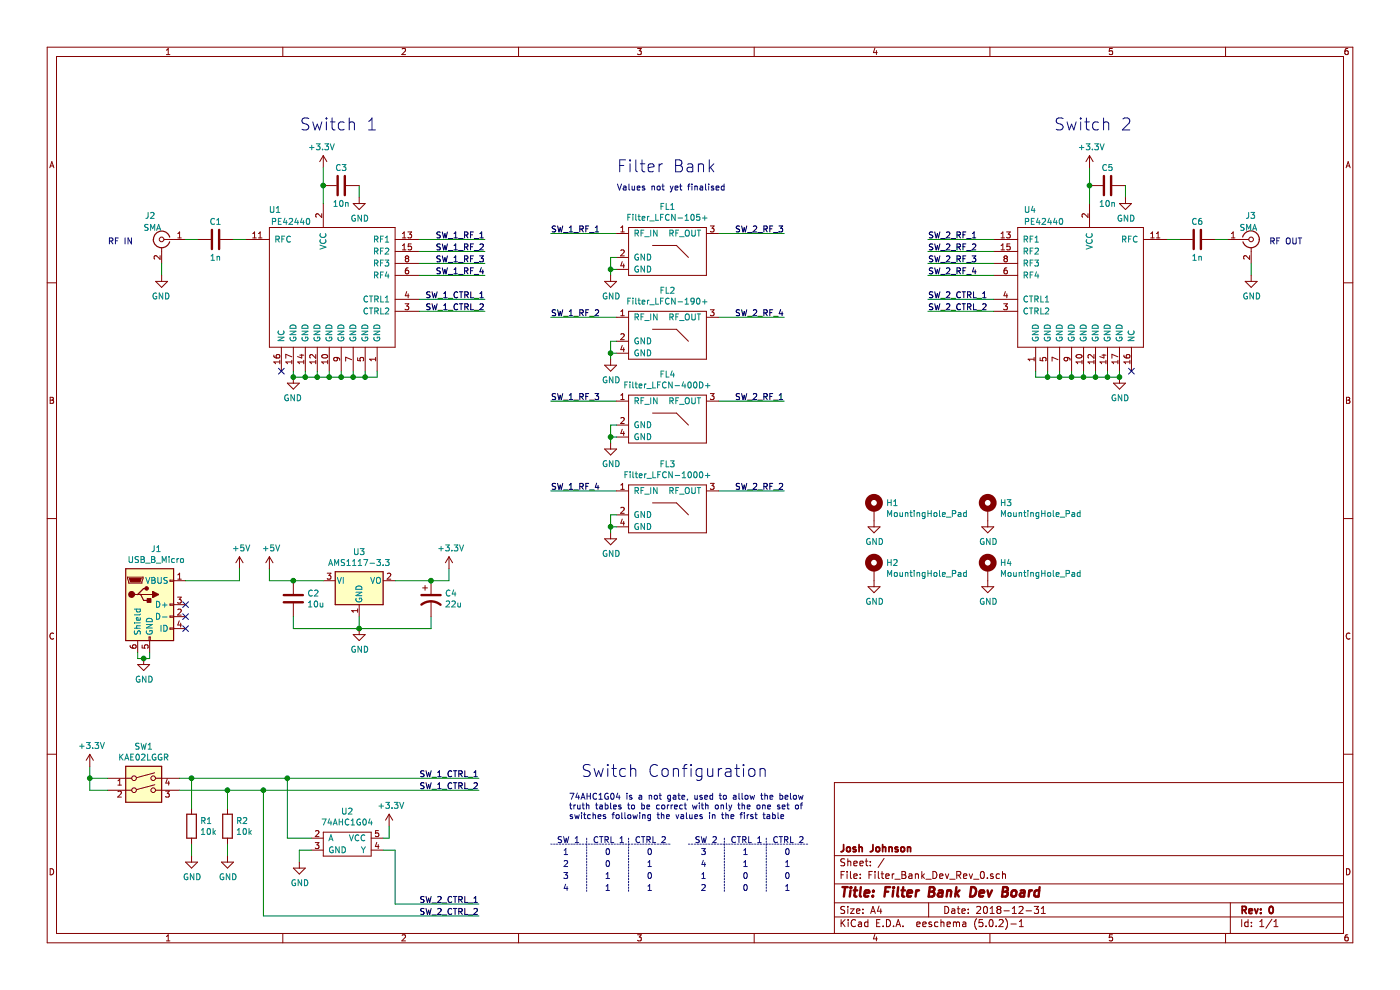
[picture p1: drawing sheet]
EESchema Schematic File Version 4
LIBS:Filter_Bank_Dev_Rev_0-cache
EELAYER 26 0
EELAYER END
$Descr A4 11693 8268
encoding utf-8
Sheet 1 1
Title "Filter Bank Dev Board"
Date "2018-12-31"
Rev "0"
Comp "Josh Johnson"
Comment1 ""
Comment2 ""
Comment3 ""
Comment4 ""
$EndDescr
$Comp
L VNA_Symbols:PE42440 U4
U 1 1
P 9000 2350
F 0 "U4" H 8550 2950 50  0000 L CNN
F 1 "PE42440" H 8550 2850 50  0000 L CNN
F 2 "VNA_Footprints:QFN-16-1EP_3x3mm_P0.5mm_EP2.7x2.7mm_ThermalVias" H 8700 2850 50  0001 C CNN
F 3 "" H 8700 2850 50  0001 C CNN
	1    9000 2350
	1    0    0    -1  
$EndComp
Wire Wire Line
	8650 3100 8650 3150
Wire Wire Line
	8650 3150 8750 3150
Wire Wire Line
	9350 3100 9350 3150
Wire Wire Line
	9250 3100 9250 3150
Connection ~ 9250 3150
Wire Wire Line
	9250 3150 9350 3150
Wire Wire Line
	9150 3100 9150 3150
Connection ~ 9150 3150
Wire Wire Line
	9150 3150 9250 3150
Wire Wire Line
	9050 3100 9050 3150
Connection ~ 9050 3150
Wire Wire Line
	9050 3150 9150 3150
Wire Wire Line
	8950 3100 8950 3150
Connection ~ 8950 3150
Wire Wire Line
	8950 3150 9050 3150
Wire Wire Line
	8850 3100 8850 3150
Connection ~ 8850 3150
Wire Wire Line
	8850 3150 8950 3150
Wire Wire Line
	8750 3100 8750 3150
Connection ~ 8750 3150
Wire Wire Line
	8750 3150 8850 3150
$Comp
L power:GND #PWR020
U 1 1
P 9350 3150
F 0 "#PWR020" H 9350 2900 50  0001 C CNN
F 1 "GND" H 9355 2977 50  0000 C CNN
F 2 "" H 9350 3150 50  0001 C CNN
F 3 "" H 9350 3150 50  0001 C CNN
	1    9350 3150
	1    0    0    -1  
$EndComp
Connection ~ 9350 3150
NoConn ~ 9450 3100
$Comp
L Device:C C5
U 1 1
P 9250 1550
F 0 "C5" V 9100 1550 50  0000 C CNN
F 1 "10n" V 9400 1550 50  0000 C CNN
F 2 "Capacitor_SMD:C_0402_1005Metric" H 9288 1400 50  0001 C CNN
F 3 "~" H 9250 1550 50  0001 C CNN
	1    9250 1550
	0    1    1    0   
$EndComp
Wire Wire Line
	9100 1700 9100 1550
Connection ~ 9100 1550
Wire Wire Line
	9100 1550 9100 1400
$Comp
L power:+3.3V #PWR019
U 1 1
P 9100 1400
F 0 "#PWR019" H 9100 1250 50  0001 C CNN
F 1 "+3.3V" H 9115 1573 50  0000 C CNN
F 2 "" H 9100 1400 50  0001 C CNN
F 3 "" H 9100 1400 50  0001 C CNN
	1    9100 1400
	1    0    0    -1  
$EndComp
Wire Wire Line
	9400 1550 9400 1650
$Comp
L power:GND #PWR021
U 1 1
P 9400 1650
F 0 "#PWR021" H 9400 1400 50  0001 C CNN
F 1 "GND" H 9405 1477 50  0000 C CNN
F 2 "" H 9400 1650 50  0001 C CNN
F 3 "" H 9400 1650 50  0001 C CNN
	1    9400 1650
	1    0    0    -1  
$EndComp
$Comp
L Connector:Conn_Coaxial J3
U 1 1
P 10450 2000
F 0 "J3" H 10400 2200 50  0000 L CNN
F 1 "SMA" H 10350 2100 50  0000 L CNN
F 2 "VNA_Footprints:SMA_EDGE_MOUNT" H 10450 2000 50  0001 C CNN
F 3 " ~" H 10450 2000 50  0001 C CNN
	1    10450 2000
	1    0    0    -1  
$EndComp
Wire Wire Line
	10450 2200 10450 2300
$Comp
L power:GND #PWR022
U 1 1
P 10450 2300
F 0 "#PWR022" H 10450 2050 50  0001 C CNN
F 1 "GND" H 10455 2127 50  0000 C CNN
F 2 "" H 10450 2300 50  0001 C CNN
F 3 "" H 10450 2300 50  0001 C CNN
	1    10450 2300
	1    0    0    -1  
$EndComp
$Comp
L VNA_Symbols:PE42440 U1
U 1 1
P 2800 2350
F 0 "U1" H 3250 2950 50  0000 L CNN
F 1 "PE42440" H 3000 2850 50  0000 L CNN
F 2 "VNA_Footprints:QFN-16-1EP_3x3mm_P0.5mm_EP2.7x2.7mm_ThermalVias" H 2500 2850 50  0001 C CNN
F 3 "" H 2500 2850 50  0001 C CNN
	1    2800 2350
	-1   0    0    -1  
$EndComp
Wire Wire Line
	3150 3100 3150 3150
Wire Wire Line
	3150 3150 3050 3150
Wire Wire Line
	2450 3100 2450 3150
Wire Wire Line
	2550 3100 2550 3150
Connection ~ 2550 3150
Wire Wire Line
	2550 3150 2450 3150
Wire Wire Line
	2650 3100 2650 3150
Connection ~ 2650 3150
Wire Wire Line
	2650 3150 2550 3150
Wire Wire Line
	2750 3100 2750 3150
Connection ~ 2750 3150
Wire Wire Line
	2750 3150 2650 3150
Wire Wire Line
	2850 3100 2850 3150
Connection ~ 2850 3150
Wire Wire Line
	2850 3150 2750 3150
Wire Wire Line
	2950 3100 2950 3150
Connection ~ 2950 3150
Wire Wire Line
	2950 3150 2850 3150
Wire Wire Line
	3050 3100 3050 3150
Connection ~ 3050 3150
Wire Wire Line
	3050 3150 2950 3150
$Comp
L power:GND #PWR08
U 1 1
P 2450 3150
F 0 "#PWR08" H 2450 2900 50  0001 C CNN
F 1 "GND" H 2455 2977 50  0000 C CNN
F 2 "" H 2450 3150 50  0001 C CNN
F 3 "" H 2450 3150 50  0001 C CNN
	1    2450 3150
	-1   0    0    -1  
$EndComp
Connection ~ 2450 3150
NoConn ~ 2350 3100
$Comp
L Device:C C1
U 1 1
P 1800 2000
F 0 "C1" V 1650 2000 50  0000 C CNN
F 1 "1n" V 1950 2000 50  0000 C CNN
F 2 "Capacitor_SMD:C_0402_1005Metric" H 1838 1850 50  0001 C CNN
F 3 "~" H 1800 2000 50  0001 C CNN
	1    1800 2000
	0    1    1    0   
$EndComp
$Comp
L power:+3.3V #PWR010
U 1 1
P 2700 1400
F 0 "#PWR010" H 2700 1250 50  0001 C CNN
F 1 "+3.3V" H 2715 1573 50  0000 C CNN
F 2 "" H 2700 1400 50  0001 C CNN
F 3 "" H 2700 1400 50  0001 C CNN
	1    2700 1400
	-1   0    0    -1  
$EndComp
Wire Wire Line
	3000 1550 3000 1650
$Comp
L power:GND #PWR011
U 1 1
P 3000 1650
F 0 "#PWR011" H 3000 1400 50  0001 C CNN
F 1 "GND" H 3005 1477 50  0000 C CNN
F 2 "" H 3000 1650 50  0001 C CNN
F 3 "" H 3000 1650 50  0001 C CNN
	1    3000 1650
	1    0    0    -1  
$EndComp
$Comp
L Connector:Conn_Coaxial J2
U 1 1
P 1350 2000
F 0 "J2" H 1400 2200 50  0000 L CNN
F 1 "SMA" H 1350 2100 50  0000 L CNN
F 2 "VNA_Footprints:SMA_EDGE_MOUNT" H 1350 2000 50  0001 C CNN
F 3 " ~" H 1350 2000 50  0001 C CNN
	1    1350 2000
	-1   0    0    -1  
$EndComp
Wire Wire Line
	1350 2200 1350 2300
$Comp
L power:GND #PWR03
U 1 1
P 1350 2300
F 0 "#PWR03" H 1350 2050 50  0001 C CNN
F 1 "GND" H 1355 2127 50  0000 C CNN
F 2 "" H 1350 2300 50  0001 C CNN
F 3 "" H 1350 2300 50  0001 C CNN
	1    1350 2300
	-1   0    0    -1  
$EndComp
Text Label 4050 2000 2    50   ~ 0
SW_1_RF_1
Text Label 4050 2100 2    50   ~ 0
SW_1_RF_2
Text Label 4050 2200 2    50   ~ 0
SW_1_RF_3
Text Label 4050 2300 2    50   ~ 0
SW_1_RF_4
Text Label 4050 2500 2    50   ~ 0
SW_1_CTRL_1
Text Label 4050 2600 2    50   ~ 0
SW_1_CTRL_2
Wire Wire Line
	3500 2000 4050 2000
Wire Wire Line
	3500 2100 4050 2100
Wire Wire Line
	3500 2200 4050 2200
Wire Wire Line
	3500 2300 4050 2300
Wire Wire Line
	3500 2500 4050 2500
Wire Wire Line
	3500 2600 4050 2600
Text Label 7750 2000 0    50   ~ 0
SW_2_RF_1
Text Label 7750 2100 0    50   ~ 0
SW_2_RF_2
Text Label 7750 2200 0    50   ~ 0
SW_2_RF_3
Text Label 7750 2300 0    50   ~ 0
SW_2_RF_4
Text Label 7750 2500 0    50   ~ 0
SW_2_CTRL_1
Text Label 7750 2600 0    50   ~ 0
SW_2_CTRL_2
Wire Wire Line
	8300 2000 7750 2000
Wire Wire Line
	8300 2100 7750 2100
Wire Wire Line
	8300 2200 7750 2200
Wire Wire Line
	8300 2300 7750 2300
Wire Wire Line
	8300 2500 7750 2500
Wire Wire Line
	8300 2600 7750 2600
$Comp
L Switch:SW_DIP_x02 SW1
U 1 1
P 1200 6600
F 0 "SW1" H 1200 6967 50  0000 C CNN
F 1 "KAE02LGGR" H 1200 6876 50  0000 C CNN
F 2 "VNA_Footprints:SW_DIP_SPSTx02_Slide_KAE02LGGR" H 1200 6600 50  0001 C CNN
F 3 "" H 1200 6600 50  0001 C CNN
	1    1200 6600
	1    0    0    -1  
$EndComp
$Comp
L VNA_Symbols:74AHC1G04 U2
U 1 1
P 2900 7050
F 0 "U2" H 2900 7325 50  0000 C CNN
F 1 "74AHC1G04" H 2900 7234 50  0000 C CNN
F 2 "Package_TO_SOT_SMD:SOT-353_SC-70-5" H 2850 7250 50  0001 C CNN
F 3 "" H 2850 7250 50  0001 C CNN
	1    2900 7050
	1    0    0    -1  
$EndComp
Wire Wire Line
	900  6500 750  6500
Wire Wire Line
	900  6600 750  6600
Wire Wire Line
	750  6400 750  6500
Connection ~ 750  6500
Wire Wire Line
	750  6500 750  6600
$Comp
L power:+3.3V #PWR01
U 1 1
P 750 6400
F 0 "#PWR01" H 750 6250 50  0001 C CNN
F 1 "+3.3V" H 765 6573 50  0000 C CNN
F 2 "" H 750 6400 50  0001 C CNN
F 3 "" H 750 6400 50  0001 C CNN
	1    750  6400
	1    0    0    -1  
$EndComp
Text Label 4000 6500 2    50   ~ 0
SW_1_CTRL_1
Wire Wire Line
	2400 7000 2600 7000
Wire Wire Line
	3200 7000 3250 7000
Wire Wire Line
	3250 7000 3250 6900
$Comp
L power:+3.3V #PWR013
U 1 1
P 3250 6900
F 0 "#PWR013" H 3250 6750 50  0001 C CNN
F 1 "+3.3V" H 3265 7073 50  0000 C CNN
F 2 "" H 3250 6900 50  0001 C CNN
F 3 "" H 3250 6900 50  0001 C CNN
	1    3250 6900
	1    0    0    -1  
$EndComp
Wire Wire Line
	2600 7100 2500 7100
Wire Wire Line
	2500 7100 2500 7200
$Comp
L power:GND #PWR09
U 1 1
P 2500 7200
F 0 "#PWR09" H 2500 6950 50  0001 C CNN
F 1 "GND" H 2505 7027 50  0000 C CNN
F 2 "" H 2500 7200 50  0001 C CNN
F 3 "" H 2500 7200 50  0001 C CNN
	1    2500 7200
	1    0    0    -1  
$EndComp
Text Label 4000 7550 2    50   ~ 0
SW_2_CTRL_1
Text Label 4000 6600 2    50   ~ 0
SW_1_CTRL_2
Wire Wire Line
	2200 6600 2200 7650
Connection ~ 2200 6600
Wire Wire Line
	3200 7100 3300 7100
Wire Wire Line
	3300 7550 3300 7100
Wire Wire Line
	3300 7550 4000 7550
Wire Wire Line
	2200 7650 4000 7650
Text Label 4000 7650 2    50   ~ 0
SW_2_CTRL_2
Text Notes 4650 7050 0    50   ~ 0
SW 1
Text Notes 4700 7150 0    50   ~ 0
1
Text Notes 4700 7250 0    50   ~ 0
2
Text Notes 4700 7350 0    50   ~ 0
3
Text Notes 4700 7450 0    50   ~ 0
4
Text Notes 4950 7050 0    50   ~ 0
CTRL 1
Text Notes 5300 7050 0    50   ~ 0
CTRL 2
Wire Notes Line
	4900 7000 4900 7450
Wire Notes Line
	5250 7000 5250 7450
Text Notes 5400 7150 0    50   ~ 0
0
Text Notes 5400 7350 0    50   ~ 0
0
Text Notes 5400 7250 0    50   ~ 0
1
Text Notes 5400 7450 0    50   ~ 0
1
Text Notes 5800 7050 0    50   ~ 0
SW 2
Text Notes 5850 7350 0    50   ~ 0
1
Text Notes 5850 7450 0    50   ~ 0
2
Text Notes 5850 7150 0    50   ~ 0
3
Text Notes 5850 7250 0    50   ~ 0
4
Text Notes 6100 7050 0    50   ~ 0
CTRL 1
Text Notes 6450 7050 0    50   ~ 0
CTRL 2
Wire Notes Line
	6050 7000 6050 7450
Wire Notes Line
	6400 7000 6400 7450
Text Notes 6550 7150 0    50   ~ 0
0
Text Notes 6550 7350 0    50   ~ 0
0
Text Notes 6550 7250 0    50   ~ 0
1
Text Notes 6550 7450 0    50   ~ 0
1
Wire Notes Line
	5750 7050 6750 7050
Wire Notes Line
	4600 7050 5600 7050
Text Notes 5050 7150 0    50   ~ 0
0
Text Notes 5050 7250 0    50   ~ 0
0
Text Notes 5050 7350 0    50   ~ 0
1
Text Notes 5050 7450 0    50   ~ 0
1
Text Notes 6200 7150 0    50   ~ 0
1
Text Notes 6200 7250 0    50   ~ 0
1
Text Notes 6200 7350 0    50   ~ 0
0
Text Notes 6200 7450 0    50   ~ 0
0
Text Notes 4850 6500 0    100  ~ 0
Switch Configuration\n
Text Notes 4750 6850 0    50   ~ 0
74AHC1G04 is a not gate, used to allow the below \ntruth tables to be correct with only the one set of \nswitches following the values in the first table
Wire Wire Line
	2200 6600 4000 6600
Wire Wire Line
	2400 7000 2400 6500
Connection ~ 2400 6500
Wire Wire Line
	2400 6500 4000 6500
$Comp
L Device:R R1
U 1 1
P 1600 6900
F 0 "R1" H 1670 6946 50  0000 L CNN
F 1 "10k" H 1670 6855 50  0000 L CNN
F 2 "Resistor_SMD:R_0805_2012Metric" V 1530 6900 50  0001 C CNN
F 3 "~" H 1600 6900 50  0001 C CNN
	1    1600 6900
	1    0    0    -1  
$EndComp
$Comp
L Device:R R2
U 1 1
P 1900 6900
F 0 "R2" H 1970 6946 50  0000 L CNN
F 1 "10k" H 1970 6855 50  0000 L CNN
F 2 "Resistor_SMD:R_0805_2012Metric" V 1830 6900 50  0001 C CNN
F 3 "~" H 1900 6900 50  0001 C CNN
	1    1900 6900
	1    0    0    -1  
$EndComp
Wire Wire Line
	1500 6500 1600 6500
Wire Wire Line
	1500 6600 1900 6600
Wire Wire Line
	1600 6750 1600 6500
Connection ~ 1600 6500
Wire Wire Line
	1600 6500 2400 6500
Wire Wire Line
	1900 6750 1900 6600
Connection ~ 1900 6600
Wire Wire Line
	1900 6600 2200 6600
Wire Wire Line
	1600 7050 1600 7150
Wire Wire Line
	1900 7050 1900 7150
$Comp
L power:GND #PWR05
U 1 1
P 1900 7150
F 0 "#PWR05" H 1900 6900 50  0001 C CNN
F 1 "GND" H 1905 6977 50  0000 C CNN
F 2 "" H 1900 7150 50  0001 C CNN
F 3 "" H 1900 7150 50  0001 C CNN
	1    1900 7150
	1    0    0    -1  
$EndComp
$Comp
L power:GND #PWR04
U 1 1
P 1600 7150
F 0 "#PWR04" H 1600 6900 50  0001 C CNN
F 1 "GND" H 1605 6977 50  0000 C CNN
F 2 "" H 1600 7150 50  0001 C CNN
F 3 "" H 1600 7150 50  0001 C CNN
	1    1600 7150
	1    0    0    -1  
$EndComp
$Comp
L Connector:USB_B_Micro J1
U 1 1
P 1250 5050
F 0 "J1" H 1305 5517 50  0000 C CNN
F 1 "USB_B_Micro" H 1305 5426 50  0000 C CNN
F 2 "VNA_Footprints:MicroUSB_Aliexpress" H 1400 5000 50  0001 C CNN
F 3 "~" H 1400 5000 50  0001 C CNN
	1    1250 5050
	1    0    0    -1  
$EndComp
Wire Wire Line
	1250 5450 1250 5500
Wire Wire Line
	1250 5500 1200 5500
Wire Wire Line
	1150 5500 1150 5450
$Comp
L power:GND #PWR02
U 1 1
P 1200 5500
F 0 "#PWR02" H 1200 5250 50  0001 C CNN
F 1 "GND" H 1205 5327 50  0000 C CNN
F 2 "" H 1200 5500 50  0001 C CNN
F 3 "" H 1200 5500 50  0001 C CNN
	1    1200 5500
	1    0    0    -1  
$EndComp
Connection ~ 1200 5500
Wire Wire Line
	1200 5500 1150 5500
NoConn ~ 1550 5250
NoConn ~ 1550 5150
NoConn ~ 1550 5050
$Comp
L power:+5V #PWR06
U 1 1
P 2000 4750
F 0 "#PWR06" H 2000 4600 50  0001 C CNN
F 1 "+5V" H 2015 4923 50  0000 C CNN
F 2 "" H 2000 4750 50  0001 C CNN
F 3 "" H 2000 4750 50  0001 C CNN
	1    2000 4750
	1    0    0    -1  
$EndComp
$Comp
L Regulator_Linear:AMS1117-3.3 U3
U 1 1
P 3000 4850
F 0 "U3" H 3000 5092 50  0000 C CNN
F 1 "AMS1117-3.3" H 3000 5001 50  0000 C CNN
F 2 "Package_TO_SOT_SMD:SOT-223-3_TabPin2" H 3000 5050 50  0001 C CNN
F 3 "http://www.advanced-monolithic.com/pdf/ds1117.pdf" H 3100 4600 50  0001 C CNN
	1    3000 4850
	1    0    0    -1  
$EndComp
$Comp
L Device:C C2
U 1 1
P 2450 5000
F 0 "C2" H 2565 5046 50  0000 L CNN
F 1 "10u" H 2565 4955 50  0000 L CNN
F 2 "Capacitor_SMD:C_0805_2012Metric" H 2488 4850 50  0001 C CNN
F 3 "~" H 2450 5000 50  0001 C CNN
	1    2450 5000
	1    0    0    -1  
$EndComp
$Comp
L Device:CP1 C4
U 1 1
P 3600 5000
F 0 "C4" H 3715 5046 50  0000 L CNN
F 1 "22u" H 3715 4955 50  0000 L CNN
F 2 "Capacitor_Tantalum_SMD:CP_EIA-3216-18_Kemet-A" H 3600 5000 50  0001 C CNN
F 3 "~" H 3600 5000 50  0001 C CNN
	1    3600 5000
	1    0    0    -1  
$EndComp
Wire Wire Line
	2450 4850 2700 4850
Wire Wire Line
	3300 4850 3600 4850
Wire Wire Line
	2450 5150 2450 5250
Wire Wire Line
	2450 5250 3000 5250
Wire Wire Line
	3600 5250 3600 5150
Wire Wire Line
	3000 5150 3000 5250
Connection ~ 3000 5250
$Comp
L power:GND #PWR012
U 1 1
P 3000 5250
F 0 "#PWR012" H 3000 5000 50  0001 C CNN
F 1 "GND" H 3005 5077 50  0000 C CNN
F 2 "" H 3000 5250 50  0001 C CNN
F 3 "" H 3000 5250 50  0001 C CNN
	1    3000 5250
	1    0    0    -1  
$EndComp
Wire Wire Line
	2000 4750 2000 4850
Wire Wire Line
	2450 4850 2250 4850
Wire Wire Line
	2250 4850 2250 4750
Connection ~ 2450 4850
$Comp
L power:+5V #PWR07
U 1 1
P 2250 4750
F 0 "#PWR07" H 2250 4600 50  0001 C CNN
F 1 "+5V" H 2265 4923 50  0000 C CNN
F 2 "" H 2250 4750 50  0001 C CNN
F 3 "" H 2250 4750 50  0001 C CNN
	1    2250 4750
	1    0    0    -1  
$EndComp
Wire Wire Line
	3600 4850 3750 4850
Wire Wire Line
	3750 4850 3750 4750
Connection ~ 3600 4850
$Comp
L power:+3.3V #PWR014
U 1 1
P 3750 4750
F 0 "#PWR014" H 3750 4600 50  0001 C CNN
F 1 "+3.3V" H 3765 4923 50  0000 C CNN
F 2 "" H 3750 4750 50  0001 C CNN
F 3 "" H 3750 4750 50  0001 C CNN
	1    3750 4750
	1    0    0    -1  
$EndComp
Text Label 4600 1950 0    50   ~ 0
SW_1_RF_1
Text Label 4600 2650 0    50   ~ 0
SW_1_RF_2
Text Label 4600 3350 0    50   ~ 0
SW_1_RF_3
Text Label 4600 4100 0    50   ~ 0
SW_1_RF_4
Wire Wire Line
	5150 1950 4600 1950
Wire Wire Line
	5150 2650 4600 2650
Wire Wire Line
	5150 3350 4600 3350
Wire Wire Line
	5150 4100 4600 4100
Text Label 6550 1950 2    50   ~ 0
SW_2_RF_3
Text Label 6550 2650 2    50   ~ 0
SW_2_RF_4
Text Label 6550 3350 2    50   ~ 0
SW_2_RF_1
Text Label 6550 4100 2    50   ~ 0
SW_2_RF_2
Wire Wire Line
	6000 1950 6550 1950
Wire Wire Line
	6000 2650 6550 2650
Wire Wire Line
	6000 3350 6550 3350
Wire Wire Line
	6000 4100 6550 4100
$Comp
L VNA_Symbols:Filter_LFCN FL1
U 1 1
P 5550 2050
F 0 "FL1" H 5575 2375 50  0000 C CNN
F 1 "Filter_LFCN-105+" H 5575 2284 50  0000 C CNN
F 2 "VNA_Footprints:FV1206" H 5550 2200 50  0001 C CNN
F 3 "" H 5550 2200 50  0001 C CNN
	1    5550 2050
	1    0    0    -1  
$EndComp
$Comp
L VNA_Symbols:Filter_LFCN FL2
U 1 1
P 5550 2750
F 0 "FL2" H 5575 3075 50  0000 C CNN
F 1 "Filter_LFCN-190+" H 5575 2984 50  0000 C CNN
F 2 "VNA_Footprints:FV1206" H 5550 2900 50  0001 C CNN
F 3 "" H 5550 2900 50  0001 C CNN
	1    5550 2750
	1    0    0    -1  
$EndComp
$Comp
L VNA_Symbols:Filter_LFCN FL4
U 1 1
P 5550 3450
F 0 "FL4" H 5575 3775 50  0000 C CNN
F 1 "Filter_LFCN-400D+" H 5575 3684 50  0000 C CNN
F 2 "VNA_Footprints:FV1206" H 5550 3600 50  0001 C CNN
F 3 "" H 5550 3600 50  0001 C CNN
	1    5550 3450
	1    0    0    -1  
$EndComp
$Comp
L VNA_Symbols:Filter_LFCN FL3
U 1 1
P 5550 4200
F 0 "FL3" H 5575 4525 50  0000 C CNN
F 1 "Filter_LFCN-1000+" H 5575 4434 50  0000 C CNN
F 2 "VNA_Footprints:FV1206" H 5550 4350 50  0001 C CNN
F 3 "" H 5550 4350 50  0001 C CNN
	1    5550 4200
	1    0    0    -1  
$EndComp
Wire Wire Line
	5150 2150 5100 2150
Wire Wire Line
	5100 2150 5100 2250
Wire Wire Line
	5150 2250 5100 2250
Connection ~ 5100 2250
Wire Wire Line
	5100 2250 5100 2300
$Comp
L power:GND #PWR015
U 1 1
P 5100 2300
F 0 "#PWR015" H 5100 2050 50  0001 C CNN
F 1 "GND" H 5105 2127 50  0000 C CNN
F 2 "" H 5100 2300 50  0001 C CNN
F 3 "" H 5100 2300 50  0001 C CNN
	1    5100 2300
	1    0    0    -1  
$EndComp
Wire Wire Line
	5150 2850 5100 2850
Wire Wire Line
	5100 2850 5100 2950
Wire Wire Line
	5150 2950 5100 2950
Connection ~ 5100 2950
Wire Wire Line
	5100 2950 5100 3000
$Comp
L power:GND #PWR016
U 1 1
P 5100 3000
F 0 "#PWR016" H 5100 2750 50  0001 C CNN
F 1 "GND" H 5105 2827 50  0000 C CNN
F 2 "" H 5100 3000 50  0001 C CNN
F 3 "" H 5100 3000 50  0001 C CNN
	1    5100 3000
	1    0    0    -1  
$EndComp
Wire Wire Line
	5150 3550 5100 3550
Wire Wire Line
	5100 3550 5100 3650
Wire Wire Line
	5150 3650 5100 3650
Connection ~ 5100 3650
Wire Wire Line
	5100 3650 5100 3700
$Comp
L power:GND #PWR017
U 1 1
P 5100 3700
F 0 "#PWR017" H 5100 3450 50  0001 C CNN
F 1 "GND" H 5105 3527 50  0000 C CNN
F 2 "" H 5100 3700 50  0001 C CNN
F 3 "" H 5100 3700 50  0001 C CNN
	1    5100 3700
	1    0    0    -1  
$EndComp
Wire Wire Line
	5150 4300 5100 4300
Wire Wire Line
	5100 4300 5100 4400
Wire Wire Line
	5150 4400 5100 4400
Connection ~ 5100 4400
Wire Wire Line
	5100 4400 5100 4450
$Comp
L power:GND #PWR018
U 1 1
P 5100 4450
F 0 "#PWR018" H 5100 4200 50  0001 C CNN
F 1 "GND" H 5105 4277 50  0000 C CNN
F 2 "" H 5100 4450 50  0001 C CNN
F 3 "" H 5100 4450 50  0001 C CNN
	1    5100 4450
	1    0    0    -1  
$EndComp
Text Notes 5150 1600 0    50   ~ 0
Values not yet finalised
Wire Wire Line
	2700 1400 2700 1550
Wire Wire Line
	1550 2000 1650 2000
Wire Wire Line
	1950 2000 2050 2000
$Comp
L Device:C C6
U 1 1
P 10000 2000
F 0 "C6" V 9850 2000 50  0000 C CNN
F 1 "1n" V 10150 2000 50  0000 C CNN
F 2 "Capacitor_SMD:C_0402_1005Metric" H 10038 1850 50  0001 C CNN
F 3 "~" H 10000 2000 50  0001 C CNN
	1    10000 2000
	0    1    1    0   
$EndComp
Wire Wire Line
	9750 2000 9850 2000
Wire Wire Line
	10150 2000 10250 2000
$Comp
L Device:C C3
U 1 1
P 2850 1550
F 0 "C3" V 2700 1550 50  0000 C CNN
F 1 "10n" V 3000 1550 50  0000 C CNN
F 2 "Capacitor_SMD:C_0402_1005Metric" H 2888 1400 50  0001 C CNN
F 3 "~" H 2850 1550 50  0001 C CNN
	1    2850 1550
	0    1    1    0   
$EndComp
Connection ~ 2700 1550
Wire Wire Line
	2700 1550 2700 1700
Wire Wire Line
	3000 5250 3600 5250
Wire Wire Line
	1550 4850 2000 4850
$Comp
L Mechanical:MountingHole_Pad H1
U 1 1
P 7300 4250
F 0 "H1" H 7400 4301 50  0000 L CNN
F 1 "MountingHole_Pad" H 7400 4210 50  0000 L CNN
F 2 "MountingHole:MountingHole_3.2mm_M3_Pad_Via" H 7300 4250 50  0001 C CNN
F 3 "~" H 7300 4250 50  0001 C CNN
	1    7300 4250
	1    0    0    -1  
$EndComp
$Comp
L power:GND #PWR023
U 1 1
P 7300 4350
F 0 "#PWR023" H 7300 4100 50  0001 C CNN
F 1 "GND" H 7305 4177 50  0000 C CNN
F 2 "" H 7300 4350 50  0001 C CNN
F 3 "" H 7300 4350 50  0001 C CNN
	1    7300 4350
	1    0    0    -1  
$EndComp
$Comp
L Mechanical:MountingHole_Pad H2
U 1 1
P 7300 4750
F 0 "H2" H 7400 4801 50  0000 L CNN
F 1 "MountingHole_Pad" H 7400 4710 50  0000 L CNN
F 2 "MountingHole:MountingHole_3.2mm_M3_Pad_Via" H 7300 4750 50  0001 C CNN
F 3 "~" H 7300 4750 50  0001 C CNN
	1    7300 4750
	1    0    0    -1  
$EndComp
$Comp
L power:GND #PWR024
U 1 1
P 7300 4850
F 0 "#PWR024" H 7300 4600 50  0001 C CNN
F 1 "GND" H 7305 4677 50  0000 C CNN
F 2 "" H 7300 4850 50  0001 C CNN
F 3 "" H 7300 4850 50  0001 C CNN
	1    7300 4850
	1    0    0    -1  
$EndComp
$Comp
L Mechanical:MountingHole_Pad H3
U 1 1
P 8250 4250
F 0 "H3" H 8350 4301 50  0000 L CNN
F 1 "MountingHole_Pad" H 8350 4210 50  0000 L CNN
F 2 "MountingHole:MountingHole_3.2mm_M3_Pad_Via" H 8250 4250 50  0001 C CNN
F 3 "~" H 8250 4250 50  0001 C CNN
	1    8250 4250
	1    0    0    -1  
$EndComp
$Comp
L power:GND #PWR025
U 1 1
P 8250 4350
F 0 "#PWR025" H 8250 4100 50  0001 C CNN
F 1 "GND" H 8255 4177 50  0000 C CNN
F 2 "" H 8250 4350 50  0001 C CNN
F 3 "" H 8250 4350 50  0001 C CNN
	1    8250 4350
	1    0    0    -1  
$EndComp
$Comp
L Mechanical:MountingHole_Pad H4
U 1 1
P 8250 4750
F 0 "H4" H 8350 4801 50  0000 L CNN
F 1 "MountingHole_Pad" H 8350 4710 50  0000 L CNN
F 2 "MountingHole:MountingHole_3.2mm_M3_Pad_Via" H 8250 4750 50  0001 C CNN
F 3 "~" H 8250 4750 50  0001 C CNN
	1    8250 4750
	1    0    0    -1  
$EndComp
$Comp
L power:GND #PWR026
U 1 1
P 8250 4850
F 0 "#PWR026" H 8250 4600 50  0001 C CNN
F 1 "GND" H 8255 4677 50  0000 C CNN
F 2 "" H 8250 4850 50  0001 C CNN
F 3 "" H 8250 4850 50  0001 C CNN
	1    8250 4850
	1    0    0    -1  
$EndComp
Text Notes 900  2050 0    50   ~ 0
RF IN
Text Notes 10600 2050 0    50   ~ 0
RF OUT
Text Notes 5150 1450 0    100  ~ 0
Filter Bank
Text Notes 2500 1100 0    100  ~ 0
Switch 1
Text Notes 8800 1100 0    100  ~ 0
Switch 2
$EndSCHEMATC
